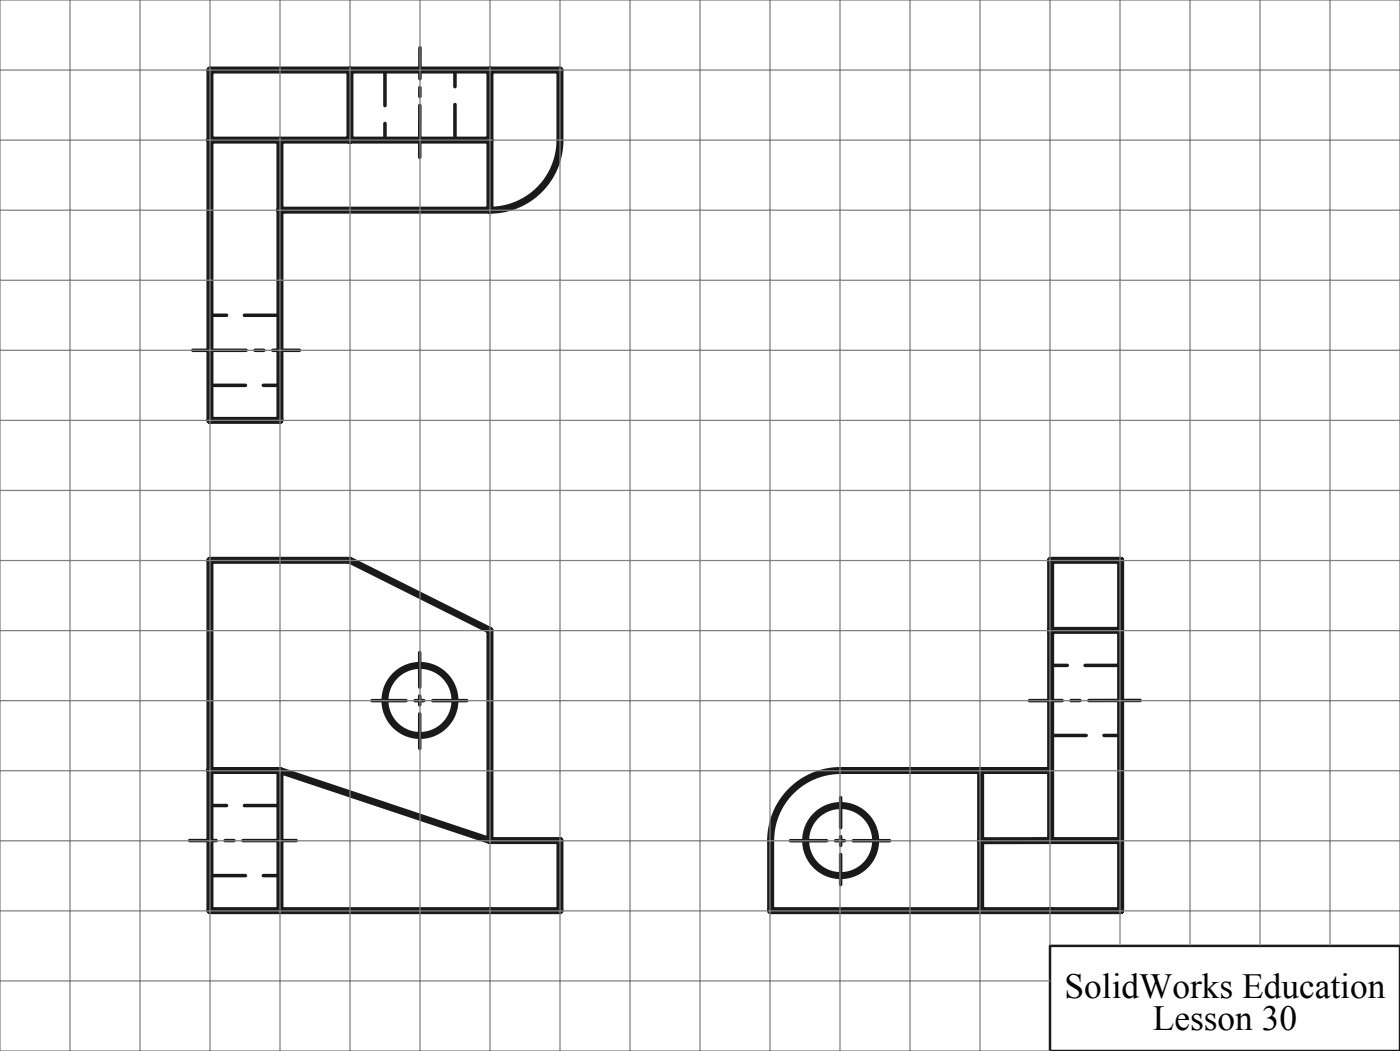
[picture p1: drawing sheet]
<svg xmlns="http://www.w3.org/2000/svg" width="200mm" height="150mm" viewBox="0 0 200 150" stroke-linecap="round" stroke-linejoin="round" font-family="sans-serif">
<g fill="none" stroke="#191924" stroke-width="1" stroke-linecap="butt">
<path d="M80 20a10 10 0 0 1-10 10M120.1 110a10 10 0 0 0-10 10"/>
<circle cx="60" cy="100" r="5"/>
<circle cx="120.1" cy="120" r="5"/>
</g>
<path d="M150 135h50v15h-50z" fill="none" stroke="#191924" stroke-width=".35"/>
<path d="M60 93.1v13.7" fill="none" stroke="#191924" stroke-width=".5" stroke-dasharray="15.2 1.3 1.3 1.3" stroke-dashoffset="10.3"/>
<path d="M53.1 100h13.6" fill="none" stroke="#191924" stroke-width=".5" stroke-dasharray="15.2 1.3 1.3 1.3" stroke-dashoffset="10.4"/>
<path d="M112.9 120h14.2" fill="none" stroke="#191924" stroke-width=".5" stroke-dasharray="15.2 1.3 1.3 1.3" stroke-dashoffset="10.1"/>
<path d="M120.1 113.8v12.4" fill="none" stroke="#191924" stroke-width=".5" stroke-dasharray="15.2 1.3 1.3 1.3" stroke-dashoffset="10.9"/>
<path d="M27.5 50h15.3M42.3 120h-15.2" fill="none" stroke="#191924" stroke-width=".5" stroke-dasharray="15.2 1.3 1.3 1.3" stroke-dashoffset="7.6"/>
<path d="M60 22.5v-15.7" fill="none" stroke="#191924" stroke-width=".5" stroke-dasharray="15.2 1.3 1.3 1.3" stroke-dashoffset="7.8"/>
<path d="M162.9 100h-15.8" fill="none" stroke="#191924" stroke-width=".5" stroke-dasharray="15.2 1.3 1.3 1.3" stroke-dashoffset="7.9"/>
<path d="M55 10v10M65 20v-10M30 55h10M40 45h-10M160.1 95h-10M40 115h-10M150.1 105h10M30 125h10" fill="none" stroke="#191924" stroke-width=".5" stroke-dasharray="5.1 2.5"/>
<g fill="none" stroke="#191924" stroke-width="1">
<path d="M30 20h40M40 20v40h-10v-50h50v10M50 10v10M70 10v20h-30M30 80h20l20 10v30h10v10h-50zM150.1 90h10M30 110h10M40 110v20M40 110l30 10M110.1 120v10h50v-50h-10v40M120.1 110h30M140.1 110v20"/>
<path d="M160.1 120h-20"/>
</g>
<g fill="none" stroke="#808080" stroke-width=".18">
<path d="M0 10h200M10 0v150M20 0v150M30 0v150M40 0v150M50 0v150M60 0v150M70 0v150M80 0v150M90 0v150M100 0v150M110 0v150"/>
<path d="M120 0v150M130 0v150M140 0v150M150 0v134.9M160 0v134.9M170 0v134.9M180 0v134.9M190 0v134.9M0 30h200M0 20h200M0 50h200M0 40h200"/>
<path d="M0 70h200M0 60h200M0 90h200M0 80h200M0 110h200M0 100h200M0 130h200M0 120h200M200 134.9v-134.9h-200v150h150M0 140h150"/>
</g>
<g font-size="5">
<text x="152.1" y="142.4">SolidWorks Education</text>
<text x="164.7" y="147">Lesson 30</text>
</g>
</svg>
